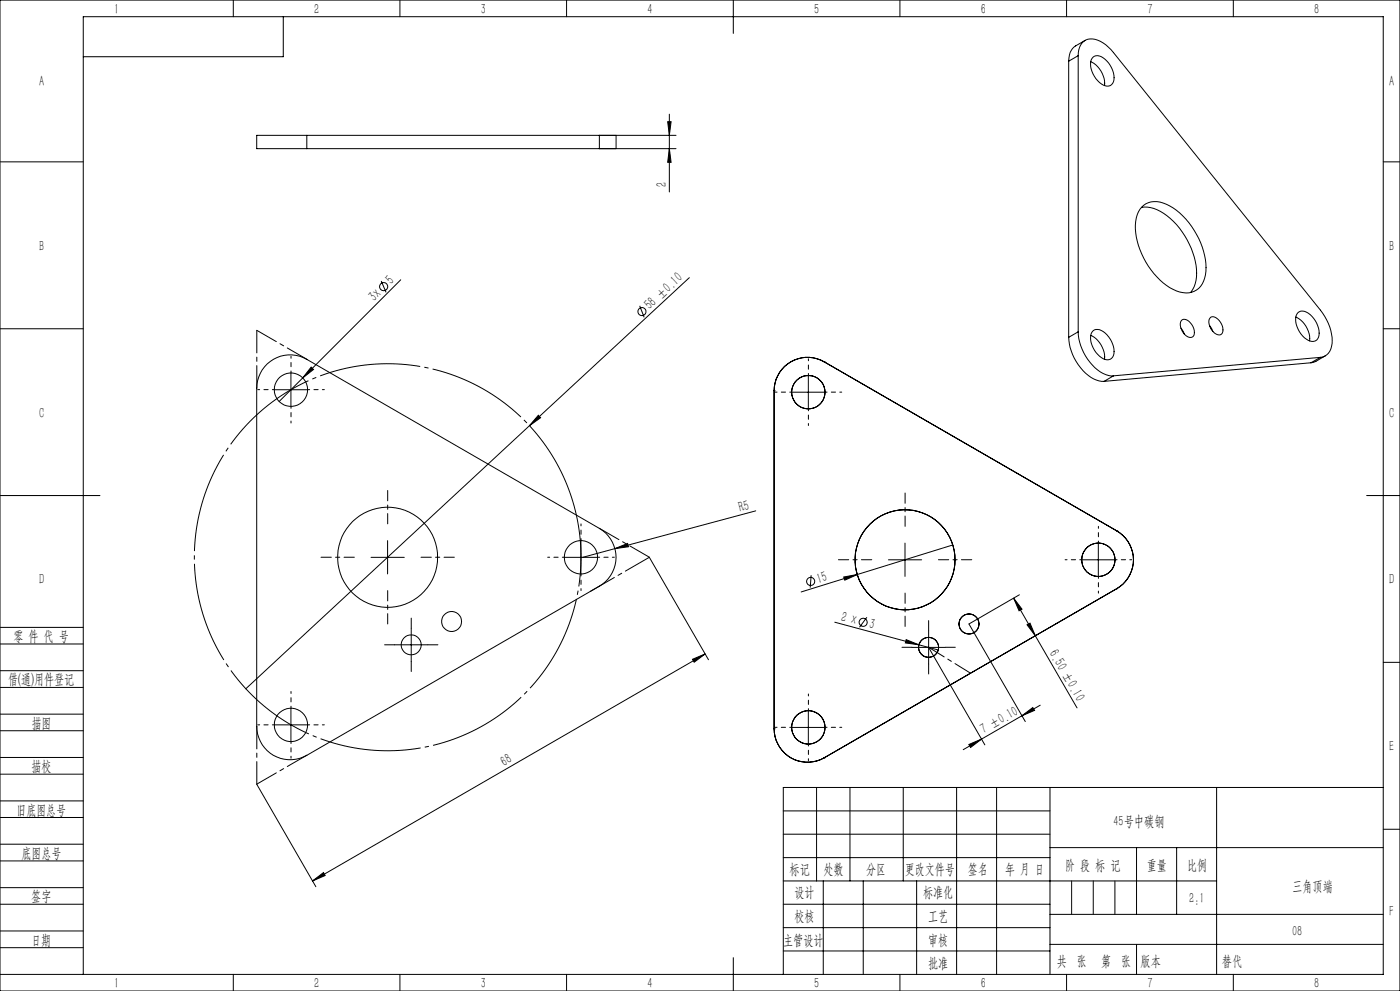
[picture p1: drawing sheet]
<svg xmlns="http://www.w3.org/2000/svg" width="420mm" height="297mm" viewBox="0 0 420 297" stroke-linecap="round" stroke-linejoin="round" font-family="sans-serif">
<g fill="none" stroke="#000" stroke-width=".3">
<path d="M0 0h420v297h-420zM70 0v5M85 5v12h-60M120 0v5M170 0v5M220 0v10M270 0v5M320 0v5M320.6 18.3v82.8M323.5 16.7a4.4 4.4 0 0 1 3.5-5 8.7 8.7 0 0 1 7 4.1l62.1 77.2a13.3 13.3 0 0 1 3.1 11.6 3.7 3.7 0 0 1-3.1 2.5M323.5 16.7v82.7M323.5 16.7l-2.9 1.6"/>
<path d="M325.5 12.1l-3.2 1.9a5.2 5.2 0 0 0-1.7 4.3M327.2 18.5a7.5 7.5 0 0 1 4.2 7.1M327.9 17.1a3.1 3.1 0 0 1 4.2 1.2 6.2 6.2 0 0 1 1.7 6.7 2.5 2.5 0 0 1-4-.3 7.2 7.2 0 0 1-2.5-6.7zM370 0v5M200.3 36.5h1l-.5 4.1zM200.8 34.2v23.3M0 48.5h25M92 40.6h-15v4h15M92 40.6v4M179.8 40.6h5v4h-5zM200.8 44.6l.5 4h-1zM202.8 40.6h-110.8"/>
<path d="M202.8 44.6h-110.8M415 48.5h5M342.4 62.2a10.4 10.4 0 0 1 8.7 3.3 23.5 23.5 0 0 1 7.9 17.5l-.8 2.9-1 1.8M342.5 62.1a6.6 6.6 0 0 1 8.4-.4 23.1 23.1 0 0 1 10.9 19.6 6.2 6.2 0 0 1-5.1 6.5 12.5 12.5 0 0 1-9.6-4.8 22.4 22.4 0 0 1-6.4-16.7 7.6 7.6 0 0 1 1.8-4.2zM0 98.5h25M114.4 84.2l1.4 3.4M120.2 83.9l-36.5 36.4M191.9 91.6l1.4 3.5M206.8 83.2l-48 44.4M323.5 99.4a15 15 0 0 0 8.3 12.9l2.2 .3M323.5 99.4l-2.9 1.7M327.9 99.2a3.1 3.1 0 0 1 4.2 1.2 6.3 6.3 0 0 1 1.7 6.6 2.53 2.53 0 0 1-4-.3 7.2 7.2 0 0 1-2.5-6.7z"/>
<path d="M354.3 98.4l1 1.7M354.4 96.1a1.8 1.8 0 0 1 2.8 .7 3.3 3.3 0 0 1 .7 4.1 2.48 2.48 0 0 1-3.3-1.7l-.4-1.2a2.22 2.22 0 0 1 .2-1.9zM362.9 97.6l1 1.7M363.2 95.1a2.86 2.86 0 0 1 3.3 2.1l.4 1.1a1.45 1.45 0 0 1-.6 1.9 1.45 1.45 0 0 1-1.9-.3 4.1 4.1 0 0 1-1.4-4.5zM388.7 95a7.3 7.3 0 0 1 4.2 7.2M389.4 93.7a3.1 3.1 0 0 1 4.2 1.2 6.3 6.3 0 0 1 1.7 6.6 2.57 2.57 0 0 1-4-.3 7.2 7.2 0 0 1-2.4-6.7zM415 98.5h5M80.2 109.1a10 10 0 0 1 11.8-1.4l87.8 50.7a10 10 0 0 1 0 17.3l-87.8 50.7a10 10 0 0 1-15-8.7v-101.4a10.3 10.3 0 0 1 3.2-7.2zM82.3 116.8h10M87.3 111.8v10M93.3 110l.8 .7-3.3 2.6zM232.2 117.1h.1"/>
<path d="M232.2 117.1v101.3M237.5 117.5h10M242.5 112.5v10.1M247.3 108.4h.1M247.3 108.4a10 10 0 0 0-15.1 8.7M247.3 108.4l87.7 50.7M320.6 101.1a15.2 15.2 0 0 0 8.3 12.8l2.3 .4M327.2 100.5a7.4 7.4 0 0 1 4.2 7.2M334 112.6l-2.8 1.7M393.3 108.7l-62.1 5.6M396.1 107.1l-62.1 5.5M396.1 107.1l-2.8 1.6"/>
<path d="M397.6 106.6l-3 1.8-1.3 .3M158.8 127.6l-85.1 78.8M161.5 124.5l.7 .7-3.4 2.4zM0 148.5h30M226.7 153.1l-42.2 11.3M335 159.1h.1M335 159.1a10 10 0 0 1 0 17.3M410 148.5h10M111.3 167h10M116.3 162v10M169.3 167h10M174.3 162v10"/>
<path d="M184.5 164.4l3.8-1.5 .2 1zM184.5 164.4l-9.7 2.6M194.8 167l17.7 30.7M243.3 172.4l-.2 3.7M253.1 172.9l4.1-.7-3.8 1.7zM266.5 167.8h10M271.5 162.8v10M285.8 163.3l-45.5 14.1M304.1 179.3l2.5 3.3-.9 .5zM304.1 179.3l6.5 11.2M305.8 178.3l-15.1 8.7 16.9 29.2M324.5 167.8h10"/>
<path d="M329.5 162.8v10M335 176.4h.1M335 176.4l-87.7 50.7M0 193h25M0 188h25M118.4 193.2h9.9M123.4 188.3v10M207.8 197.6l3.7-1.6-3.3 2.5zM211.5 196l-117.7 68M250.4 186.5l25.3 6.7M260.1 185l-2.3 3M271.9 191.7l3.8 1.5-4.1-.5z"/>
<path d="M273.6 194h10M275.7 193.2l5.8 1.6M278.6 189v10M278.6 194l16.9 29.2M308.1 187.3l.9-.5 1.6 3.7zM310.6 190.5l12.5 21.7M415 198.5h5M0 206h25M0 201h25M0 219h25M0 214h25M82.3 217.2h10"/>
<path d="M87.3 212.3v9.9M232.2 218.4h.1M232.2 218.4a10 10 0 0 0 15.1 8.7M237.5 218h10M242.5 213v10M306.6 214.5l3.2-2.4 .6 .8zM312.1 211.3l-23.1 13.4M0 232h25M0 227h25M77 235l17.8 30.7M245 236v28M247.3 227.1h.1"/>
<path d="M255 236v28M271 236v28M287 236v56M290.7 223.1l3.8-1.6-3.3 2.5zM299 236v56M315 236v56M365 236v56M415 236h-180v56M0 245h25M0 240h25M0 258h25M0 253h25"/>
<path d="M235 243h80M235 250h80M235 257h80M315 254h100M341 254v20M353 254v20M415 248.5h5M0 271h25M0 266h25M0 279h25M93.8 264l3.2-2.5 .5 .9zM235 271h80"/>
<path d="M235 264h130M235 278h80M247 264v28M259 264v28M275 264v28M315 274h100M0 284h25M0 292h415v-287h-390v287M70 292v5M120 292v5M170 292v5M220 287v10"/>
<path d="M235 285h80M270 292v5M315 283h100M320 292v5M370 292v5"/>
<circle cx="115.1" cy="85.9" r="1.21"/>
<circle cx="192.6" cy="93.4" r="1.22"/>
<circle cx="87.3" cy="116.8" r="5"/>
<circle cx="242.5" cy="117.5" r="5"/>
<circle cx="116.3" cy="167" r="15"/>
<circle cx="174.3" cy="167" r="5"/>
<circle cx="243.2" cy="174.3" r="1.22"/>
<circle cx="271.5" cy="167.8" r="15"/>
<circle cx="329.5" cy="167.8" r="5"/>
<circle cx="123.4" cy="193.3" r="3"/>
<circle cx="135.5" cy="186.3" r="2.99"/>
<circle cx="258.9" cy="186.5" r="1.2"/>
<circle cx="278.6" cy="194" r="3"/>
<circle cx="290.7" cy="187" r="3"/>
<circle cx="87.3" cy="217.3" r="5"/>
<circle cx="242.5" cy="218" r="5"/>
</g>
<path d="M171.8 150a58 58 0 0 0-97.2-23.3 58 58 0 0 0 26.7 96.3 58 58 0 0 0 71.3-70l-.8-3" fill="none" stroke="#000" stroke-width=".3" stroke-dasharray="30.5 1.3 1.3 1.3" stroke-dashoffset="4.5" stroke-linecap="butt"/>
<path d="M116.3 157v-10M271.5 157.7v-10M106.3 167h-10M116.3 177v10M126.3 167h10M261.5 167.7h-10M271.5 177.7v10M281.5 167.7h10" fill="none" stroke="#000" stroke-width=".3" stroke-dasharray="30.5 1.3 1.3 1.3" stroke-dashoffset="27.4"/>
<g fill="none" stroke="#000" stroke-width=".3" stroke-dasharray="30.5 1.3 1.3 1.3" stroke-dashoffset="29.9">
<path d="M82.3 116.8h-5M87.3 111.8v-5M92.3 116.8h5M237.5 117.5h-5M242.5 112.5v-5M247.5 117.5h5M87.3 121.8v5M242.5 122.5v5M169.3 167h-5M174.3 162v-5M174.3 172v5M179.3 167h5"/>
<path d="M324.5 167.7h-5M329.5 162.7v-5M329.5 172.7v5M334.5 167.7h5M82.3 217.2h-5M87.3 212.2v-5M92.3 217.2h5M237.5 218h-5M242.5 213v-5M247.5 218h5M87.3 222.2v5M242.5 223v5"/>
</g>
<path d="M118.4 193.2h-3M123.4 188.2v-3M123.4 198.2v3M128.4 193.2h3M273.6 194h-3M278.6 189v-3M278.6 199v3M283.6 194h3" fill="none" stroke="#000" stroke-width=".3" stroke-dasharray="30.5 1.3 1.3 1.3"/>
<path d="M77 116.3v-17.3M92 107.7l-15-8.7M179.8 158.3l15 8.7M77 217.7v17.3M92 226.3l-15 8.7" fill="none" stroke="#000" stroke-width=".3" stroke-dasharray="30.5 1.3 1.3 1.3" stroke-dashoffset="23.7"/>
<path d="M177.1 177.2l17.7-10.2" fill="none" stroke="#000" stroke-width=".3" stroke-dasharray="30.5 1.3 1.3 1.3" stroke-dashoffset="22.2"/>
<path d="M278.6 194l12.6 7.7" fill="none" stroke="#000" stroke-width=".3" stroke-dasharray="30.5 1.3 1.3 1.3" stroke-dashoffset="25"/>
<path d="M321.5 264v10M328 264v10M334.5 264v10M341 283v9" fill="none" stroke="#0a0605" stroke-width=".3"/>
<g fill="#000">
<path d="M93.3 110l.8 .7-3.3 2.6zM161.5 124.5l.7 .7-3.4 2.4zM184.5 164.4l3.8-1.5 .2 1zM253.1 172.9l4.1-.7-3.8 1.7zM271.9 191.7l3.8 1.5-4.1-.5z"/>
<path d="M200.3 36.5h1l-.5 4.1zM200.8 44.6l.5 4h-1z"/>
<path d="M304.1 179.3l2.5 3.3-.9 .5zM308.1 187.3l.9-.5 1.6 3.7z"/>
<path d="M290.7 223.1l3.8-1.6-3.3 2.5zM306.6 214.5l3.2-2.4 .6 .8z"/>
<path d="M93.8 264l3.2-2.5 .5 .9zM207.8 197.6l3.7-1.6-3.3 2.5z"/>
</g>
<g font-size="4.4">
<text x="34.2" y="4.1">1</text>
<text x="94.2" y="4.1">2</text>
<text x="144.2" y="4.1">3</text>
<text x="194.2" y="4.1">4</text>
<text x="244.2" y="4.1">5</text>
<text x="294.2" y="4.1">6</text>
<text x="344.2" y="4.1">7</text>
<text x="394.2" y="4.1">8</text>
<text x="11.7" y="25.9">A</text>
<text x="416.7" y="25.9">A</text>
<text x="200" y="56" transform="rotate(-90 200 56)">2</text>
<text x="11.7" y="75.1">B</text>
<text x="416.7" y="75.1">B</text>
<text x="117.5" y="85.4" transform="rotate(-45 117.5 85.4)">5</text>
<text x="112.4" y="90.5" transform="rotate(-45 112.4 90.5)">3x</text>
<text x="195" y="93" transform="rotate(-43 195 93)">58 ±0.10</text>
<text x="11.7" y="125.1">C</text>
<text x="416.7" y="125.1">C</text>
<text x="222.1" y="153.4" transform="rotate(-15 222.1 153.4)">R5</text>
<text x="11.7" y="175.1">D</text>
<text x="245.5" y="174.9" transform="rotate(-17 245.5 174.9)">15</text>
<text x="416.7" y="175.1">D</text>
<text x="252.1" y="186" transform="rotate(15 252.1 186)">2 x</text>
<text x="260.6" y="188.3" transform="rotate(15 260.6 188.3)">3</text>
<text x="4" y="192">零 件 代 号</text>
<text x="314.7" y="195.8" transform="rotate(60 314.7 195.8)">6.50 ±0.10</text>
<text x="2.5" y="205.1">借(通)用件登记</text>
<text x="9.5" y="218.1">描图</text>
<text x="295.1" y="220.1" transform="rotate(-30 295.1 220.1)">7 ±0.10</text>
<text x="416.7" y="225.1">E</text>
<text x="9.5" y="231.1">描校</text>
<text x="151.2" y="229.8" transform="rotate(-30 151.2 229.8)">68</text>
<text x="5" y="244.2">旧底图总号</text>
<text x="334.1" y="247.6">45号中碳钢</text>
<text x="6.5" y="257.2">底图总号</text>
<text x="236.9" y="261.9">标记</text>
<text x="247.1" y="261.9">处数</text>
<text x="259.9" y="261.9">分区</text>
<text x="271.5" y="261.9">更改文件号</text>
<text x="290.4" y="261.9">签名</text>
<text x="301.5" y="261.9">年 月 日</text>
<text x="319.5" y="260.6">阶 段 标 记</text>
<text x="344" y="260.6">重量</text>
<text x="356.1" y="260.6">比例</text>
<text x="238.3" y="268.9">设计</text>
<text x="276.9" y="268.9">标准化</text>
<text x="387.6" y="267.1">三角顶端</text>
<text x="9.4" y="270.1">签字</text>
<text x="356.8" y="270.7">2:1</text>
<text x="416.8" y="274.4">F</text>
<text x="238.3" y="276.1">校核</text>
<text x="278.4" y="276">工艺</text>
<text x="387.6" y="280.5">08</text>
<text x="9.4" y="283.2">日期</text>
<text x="234.9" y="283.3">主管设计</text>
<text x="278.4" y="283.3">审核</text>
<text x="278.4" y="290.2">批准</text>
<text x="317.1" y="289.4">共 张</text>
<text x="330.3" y="289.4">第 张</text>
<text x="342.1" y="289.4">版本</text>
<text x="34.2" y="296.1">1</text>
<text x="94.2" y="296.1">2</text>
<text x="144.2" y="296.1">3</text>
<text x="194.2" y="296.1">4</text>
<text x="244.2" y="296.1">5</text>
<text x="294.2" y="296.1">6</text>
<text x="344.2" y="296.1">7</text>
<text x="394.2" y="296.1">8</text>
</g>
<text font-size="4.4" fill="#0a0605" x="366.6" y="289.4">替代</text>
</svg>
